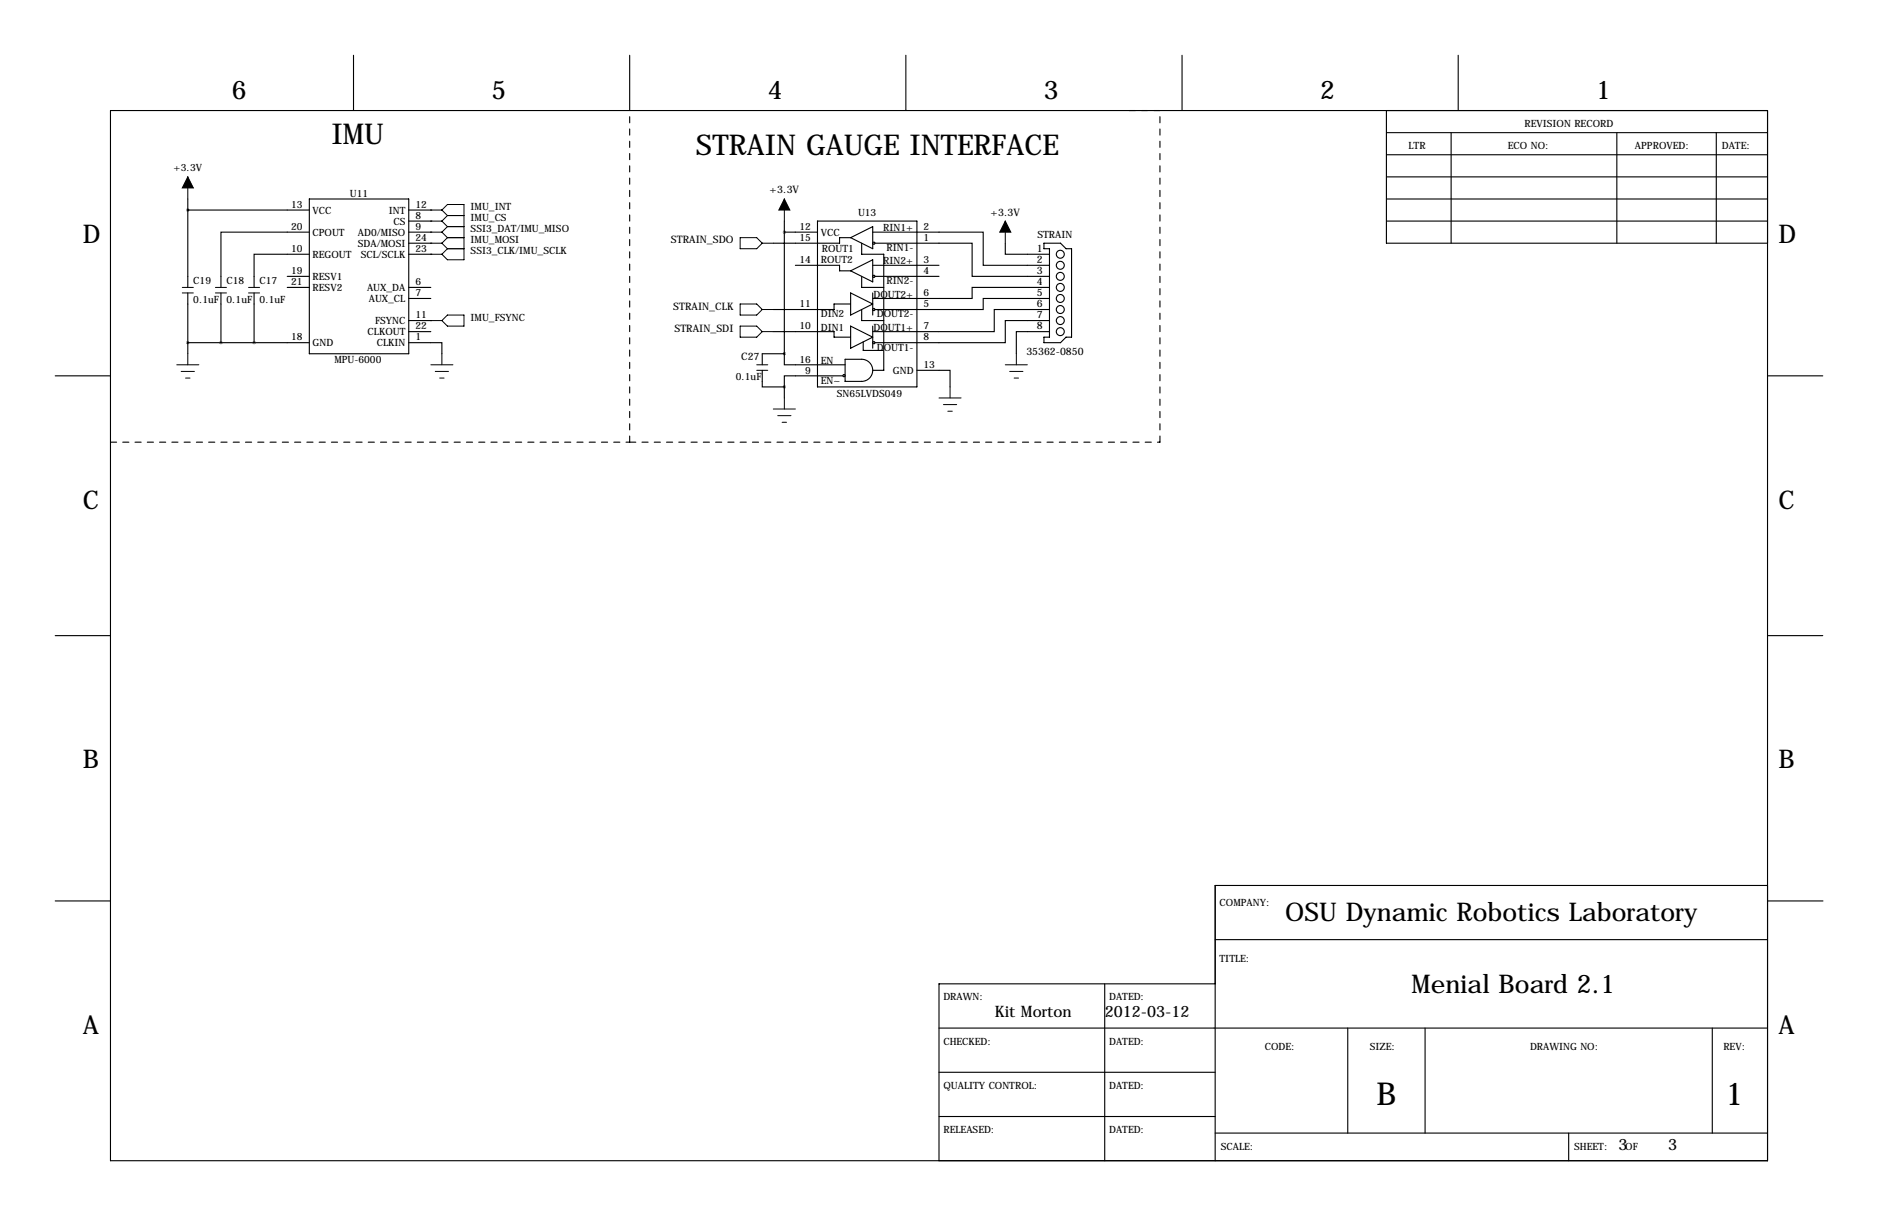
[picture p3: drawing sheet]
<svg xmlns="http://www.w3.org/2000/svg" width="432mm" height="279mm" viewBox="0 0 432 279" stroke-linecap="round" stroke-linejoin="round" font-family="sans-serif">
<g fill="none" stroke="#000" stroke-width=".25">
<path d="M81.3 12.7v12.7M144.8 12.7v12.7M208.3 12.7v12.7M271.8 12.7v12.7M335.3 12.7v12.7M25.4 25.4h381v241.3h-381zM318.8 30.5h87.6M318.8 35.6h87.6M318.8 25.4v30.5h87.6M333.7 30.5v25.4M371.8 30.5v25.4M394.6 30.5v25.4"/>
<path d="M43.2 48.3h27.9M43.2 45.7v20.3M71.1 58.4h-12.7v7.6M71.1 53.3h-20.3v12.7M71.1 45.7h22.9v35.6h-22.9zM94 50.8h5.1M94 55.9h5.1M94 48.3h5.1M94 53.3h5.1M94 58.4h5.1M99.1 48.3h.1M99.1 50.8h.1"/>
<path d="M99.1 53.3h.1M99.1 55.9h.1M99.1 58.4h.1M180.3 53.3h7.7M180.3 50.8v30.5M188 50.8h22.8v38.1h-22.8zM195.6 54.6h-2.6v1.3h-15.2M195.6 54.6l5.1-2.5v5.1zM198.1 55.9v2.5h5.1v26.7h-2.5M200.7 53.3h25.4v7.7h15.2M201.2 55.9h22.3v7.6h17.8M231.1 55.9v2.5h10.2"/>
<path d="M240 55.9h3.8l1.3 1.3h1.3v20.3h-1.3l-1.3 1.2h-3.8v-1.2h1.3v-20.3h-1.3zM318.8 45.7h87.6M318.8 50.8h87.6M318.8 40.6h87.6M43.2 78.7h27.9M43.2 67.3v14M50.8 67.3v11.4M58.4 67.3v11.4M66 63.5h5.1M66 66h5.1M94 78.7h7.6v2.6M94 66h5.1"/>
<path d="M94 68.6h5.1M94 73.7h5.1M94 76.2h5.1M99.1 73.7h.1M177.8 76.2h14v1.3h3.8M182.9 61h10.1v1.2h2.6M195.6 62.2l5.1-2.5v5.1zM195.6 69.8h-3.8v1.3h-14M195.6 67.3l5.1 2.5-5.1 2.6zM195.6 74.9l5.1 2.6-5.1 2.5zM198.1 63.5v2.5h5.1M198.1 71.1v2.6h5.1"/>
<path d="M198.5 78.5v2h4.6M200.7 67.3v5.1M200.7 74.9v5.1M200.7 61h15.2M201.2 63.5h14.7M241.3 66h-17.8v2.6h-22.8M241.3 68.6h-15.2v2.5h-24.9M241.3 71.1h-12.7v5.1h-27.9M241.3 73.7h-10.2v5h-29.9M241.3 76.2h-7.6v5.1M12.7 86.4h12.7M175.3 85.1v3.8h5"/>
<path d="M180.3 81.3v2.5h14M180.3 81.3h-5v2.5M180.3 88.9v2.5M193.8 86.4h-13.5v2.5M194.3 82.5h3.8a2.54 2.54 0 0 1 2.6 2.6 2.54 2.54 0 0 1-2.6 2.5h-3.8zM210.8 85.1h7.6v3.8M406.4 86.4h12.7M12.7 146h12.7M406.4 146h12.7M12.7 207h12.7M279.4 215.9h127M406.4 203.5h-127v63.2"/>
<path d="M406.5 207h12.7M215.9 236.2h190.5M254 226.1v40.6M279.4 226.1h-63.5v40.6M309.9 236.2v24.1M327.7 236.2v24.1M393.7 236.2v24.1M215.9 246.4h63.5M215.9 256.5h63.5M279.4 260.3h127M360.7 260.3v6.4"/>
<circle cx="200.9" cy="55.9" r=".25"/>
<circle cx="243.8" cy="58.4" r=".91"/>
<circle cx="200.9" cy="78.7" r=".25"/>
<circle cx="200.9" cy="71.1" r=".25"/>
<circle cx="200.9" cy="63.5" r=".25"/>
<circle cx="243.8" cy="68.6" r=".91"/>
<circle cx="243.8" cy="66" r=".91"/>
<circle cx="243.8" cy="61" r=".91"/>
<circle cx="243.8" cy="71.1" r=".91"/>
<circle cx="243.8" cy="73.7" r=".91"/>
<circle cx="243.8" cy="63.5" r=".91"/>
<circle cx="243.8" cy="76.2" r=".91"/>
<circle cx="194.1" cy="86.3" r=".25"/>
</g>
<path d="M266.7 25.4h-7.6M25.4 101.6h119.4M144.8 101.6v-76.2M144.8 101.6h121.9M266.7 101.6v-76.2" fill="none" stroke="#000" stroke-width=".25" stroke-dasharray="1.4 1.4"/>
<g fill="none" stroke="#000" stroke-width=".23">
<path d="M43.2 40.6v5.1M99.1 48.3h2.5M99.1 50.8h2.5M99.1 53.3h2.5M99.1 55.9h2.5M99.1 58.4h2.5M101.6 48.3l1.3 1.2M101.6 48.3l1.3-1.3h3.8v12.7h-3.8l-1.3-1.3M101.6 50.8l1.3 1.3M101.6 53.3l1.3 1.3M101.6 55.9l1.3 1.3M102.9 49.5h3.8"/>
<path d="M102.9 52.1h3.8M102.9 49.5l-1.3 1.3M102.9 54.6h3.8M102.9 52.1l-1.3 1.2M102.9 57.2h3.8M102.9 54.6l-1.3 1.3M102.9 57.2l-1.3 1.2M170.2 54.6h3.8l1.3 1.3-1.3 1.3h-3.8zM175.3 55.9h2.5M180.3 45.7v5.1M231.1 50.8v5.1M41.9 66h2.5"/>
<path d="M41.9 67.3h2.5M49.5 66h2.6M49.5 67.3h2.6M57.1 66h2.6M57.1 67.3h2.6M99.1 73.7h2.5M101.6 73.7l1.3-1.3h3.8v2.5h-3.8zM170.2 74.9h3.8l1.3 1.3-1.3 1.3h-3.8zM170.2 69.8h3.8l1.3 1.3-1.3 1.3h-3.8zM175.3 76.2h2.5M175.3 71.1h2.5M40.6 83.8h5.1"/>
<path d="M41.7 85.3h3M42.7 86.9h1M43.2 81.3v2.5M99.1 83.8h5M100.1 85.3h3M101.1 86.9h1M101.6 81.3v2.5M174 83.8h2.5M174 85.1h2.5M177.8 94h5.1M178.8 95.5h3.1M179.8 97h1"/>
<path d="M180.3 91.4v2.6M215.9 91.4h5.1M216.9 93h3.1M217.9 94.5h1M218.4 88.9v2.5M231.1 83.8h5.1M232.2 85.3h3M233.2 86.9h1M233.7 81.3v2.5"/>
</g>
<path d="M43.2 40.6l1.2 2.6h-2.5zM180.3 45.7l1.3 2.6h-2.5zM231.1 50.8l1.3 2.5h-2.5z" fill="#000" stroke="#000" stroke-width=".23"/>
<path d="M180.3 53.3a.05 .05 0 0 0 .1 0 .05 .05 0 0 0-.1 0zM180.3 88.9a.05 .05 0 0 0 .1 0 .05 .05 0 0 0-.1 0zM180.3 81.3a.05 .05 0 0 0 .1 0 .05 .05 0 0 0-.1 0z" fill="#000" stroke="#000" stroke-width=".63"/>
<g font-size="7.3">
<text x="316.5" y="254">B</text>
<text x="396.7" y="254">1</text>
</g>
<g font-size="6.6">
<text x="76.2" y="33">IMU</text>
<text x="160" y="35.6">STRAIN GAUGE INTERFACE</text>
</g>
<g font-size="5.9">
<text x="53.3" y="22.9">6</text>
<text x="113" y="22.9">5</text>
<text x="176.5" y="22.9">4</text>
<text x="240" y="22.9">3</text>
<text x="303.5" y="22.9">2</text>
<text x="367" y="22.9">1</text>
<text x="19" y="55.9">D</text>
<text x="408.9" y="55.9">D</text>
<text x="19" y="116.8">C</text>
<text x="408.9" y="116.8">C</text>
<text x="19" y="176.5">B</text>
<text x="408.9" y="176.5">B</text>
<text x="295.5" y="211.6">OSU Dynamic Robotics Laboratory</text>
<text x="324.5" y="228.1">Menial Board 2.1</text>
<text x="19" y="237.5">A</text>
<text x="408.9" y="237.5">A</text>
</g>
<g font-size="3.6">
<text x="228.7" y="233.7">Kit Morton</text>
<text x="254" y="233.7">2012-03-12</text>
<text x="372.1" y="264.2">3</text>
<text x="383.5" y="264.2">3</text>
</g>
<g font-size="2.4">
<text x="176.9" y="44.4">+3.3V</text>
<text x="227.7" y="49.5">+3.3V</text>
<text x="154.3" y="55.9">STRAIN_SDO</text>
<text x="238.4" y="57.9">1</text>
<text x="238.4" y="63">3</text>
<text x="238.4" y="65.5">4</text>
<text x="238.4" y="60.5">2</text>
<text x="154.8" y="71.1">STRAIN_CLK</text>
<text x="238.4" y="68.1">5</text>
<text x="238.4" y="70.6">6</text>
<text x="155.1" y="76.2">STRAIN_SDI</text>
<text x="238.4" y="73.2">7</text>
<text x="238.4" y="75.7">8</text>
<text x="170.4" y="82.8">C27</text>
<text x="236" y="81.7">35362-0850</text>
</g>
<g font-size="2.3">
<text x="350.5" y="29.2">REVISION RECORD</text>
<text x="323.8" y="34.3">LTR</text>
<text x="346.7" y="34.3">ECO NO:</text>
<text x="375.9" y="34.3">APPROVED:</text>
<text x="395.9" y="34.3">DATE:</text>
<text x="39.9" y="39.4">+3.3V</text>
<text x="67" y="47.8">13</text>
<text x="80.4" y="45.2">U11</text>
<text x="95.5" y="47.8">12</text>
<text x="67" y="52.8">20</text>
<text x="71.9" y="49.1">VCC</text>
<text x="89.4" y="49.1">INT</text>
<text x="90.5" y="51.6">CS</text>
<text x="95.5" y="50.3">8</text>
<text x="95.5" y="52.8">9</text>
<text x="108.2" y="48.3">IMU_INT</text>
<text x="108.2" y="50.8">IMU_CS</text>
<text x="108.2" y="53.3">SSI3_DAT/IMU_MISO</text>
<text x="183.8" y="52.8">12</text>
<text x="197.3" y="49.5">U13</text>
<text x="203.1" y="53.1">RIN1+</text>
<text x="212.3" y="52.8">2</text>
<text x="67" y="57.9">10</text>
<text x="71.9" y="54.1">CPOUT</text>
<text x="71.9" y="59.2">REGOUT</text>
<text x="82.3" y="54.1">AD0/MISO</text>
<text x="82.3" y="56.7">SDA/MOSI</text>
<text x="82.9" y="59.2">SCL/SCLK</text>
<text x="95.5" y="55.4">24</text>
<text x="95.5" y="57.9">23</text>
<text x="108.2" y="55.9">IMU_MOSI</text>
<text x="108.2" y="58.4">SSI3_CLK/IMU_SCLK</text>
<text x="183.8" y="55.4">15</text>
<text x="188.7" y="54.1">VCC</text>
<text x="189" y="58">ROUT1</text>
<text x="203.9" y="57.7">RIN1-</text>
<text x="212.3" y="55.4">1</text>
<text x="238.6" y="54.6">STRAIN</text>
<text x="44.4" y="65.3">C19</text>
<text x="52.1" y="65.3">C18</text>
<text x="59.7" y="65.3">C17</text>
<text x="67" y="63">19</text>
<text x="67" y="65.5">21</text>
<text x="71.9" y="64.3">RESV1</text>
<text x="95.5" y="65.5">6</text>
<text x="183.8" y="60.5">14</text>
<text x="188.7" y="60.5">ROUT2</text>
<text x="203.1" y="60.8">RIN2+</text>
<text x="203.9" y="65.3">RIN2-</text>
<text x="212.3" y="60.5">3</text>
<text x="212.3" y="63">4</text>
<text x="44.4" y="69.7">0.1uF</text>
<text x="52.1" y="69.7">0.1uF</text>
<text x="59.7" y="69.7">0.1uF</text>
<text x="71.9" y="66.8">RESV2</text>
<text x="84.4" y="66.8">AUX_DA</text>
<text x="84.8" y="69.4">AUX_CL</text>
<text x="95.5" y="68.1">7</text>
<text x="183.8" y="70.6">11</text>
<text x="200.8" y="68.4">DOUT2+</text>
<text x="212.3" y="70.6">5</text>
<text x="212.3" y="68.1">6</text>
<text x="84.5" y="77">CLKOUT</text>
<text x="86.2" y="74.5">FSYNC</text>
<text x="95.5" y="73.2">11</text>
<text x="95.5" y="75.7">22</text>
<text x="108.2" y="73.7">IMU_FSYNC</text>
<text x="183.8" y="75.7">10</text>
<text x="188.7" y="76">DIN1</text>
<text x="188.7" y="72.9">DIN2</text>
<text x="200.8" y="76">DOUT1+</text>
<text x="201.6" y="72.9">DOUT2-</text>
<text x="212.3" y="75.7">7</text>
<text x="67" y="78.2">18</text>
<text x="71.9" y="79.5">GND</text>
<text x="76.9" y="83.4">MPU-6000</text>
<text x="86.6" y="79.5">CLKIN</text>
<text x="95.5" y="78.2">1</text>
<text x="183.8" y="83.3">16</text>
<text x="188.7" y="83.6">EN</text>
<text x="201.6" y="80.6">DOUT1-</text>
<text x="212.3" y="78.2">8</text>
<text x="169.2" y="87.2">0.1uF</text>
<text x="185.1" y="85.9">9</text>
<text x="188.7" y="88.2">EN~</text>
<text x="205.3" y="85.9">GND</text>
<text x="212.3" y="84.6">13</text>
<text x="192.4" y="91.3">SN65LVDS049</text>
<text x="280.4" y="208.3">COMPANY:</text>
<text x="280.4" y="221">TITLE:</text>
<text x="216.9" y="229.9">DRAWN:</text>
<text x="255" y="229.9">DATED:</text>
<text x="216.9" y="240">CHECKED:</text>
<text x="255" y="240">DATED:</text>
<text x="290.8" y="241.3">CODE:</text>
<text x="315" y="241.3">SIZE:</text>
<text x="351.8" y="241.3">DRAWING NO:</text>
<text x="396.2" y="241.3">REV:</text>
<text x="216.9" y="250.2">QUALITY CONTROL:</text>
<text x="255" y="250.2">DATED:</text>
<text x="216.9" y="260.3">RELEASED:</text>
<text x="255" y="260.3">DATED:</text>
<text x="280.7" y="264.2">SCALE:</text>
<text x="361.9" y="264.2">SHEET:</text>
<text x="373.7" y="264.2">OF</text>
</g>
</svg>
